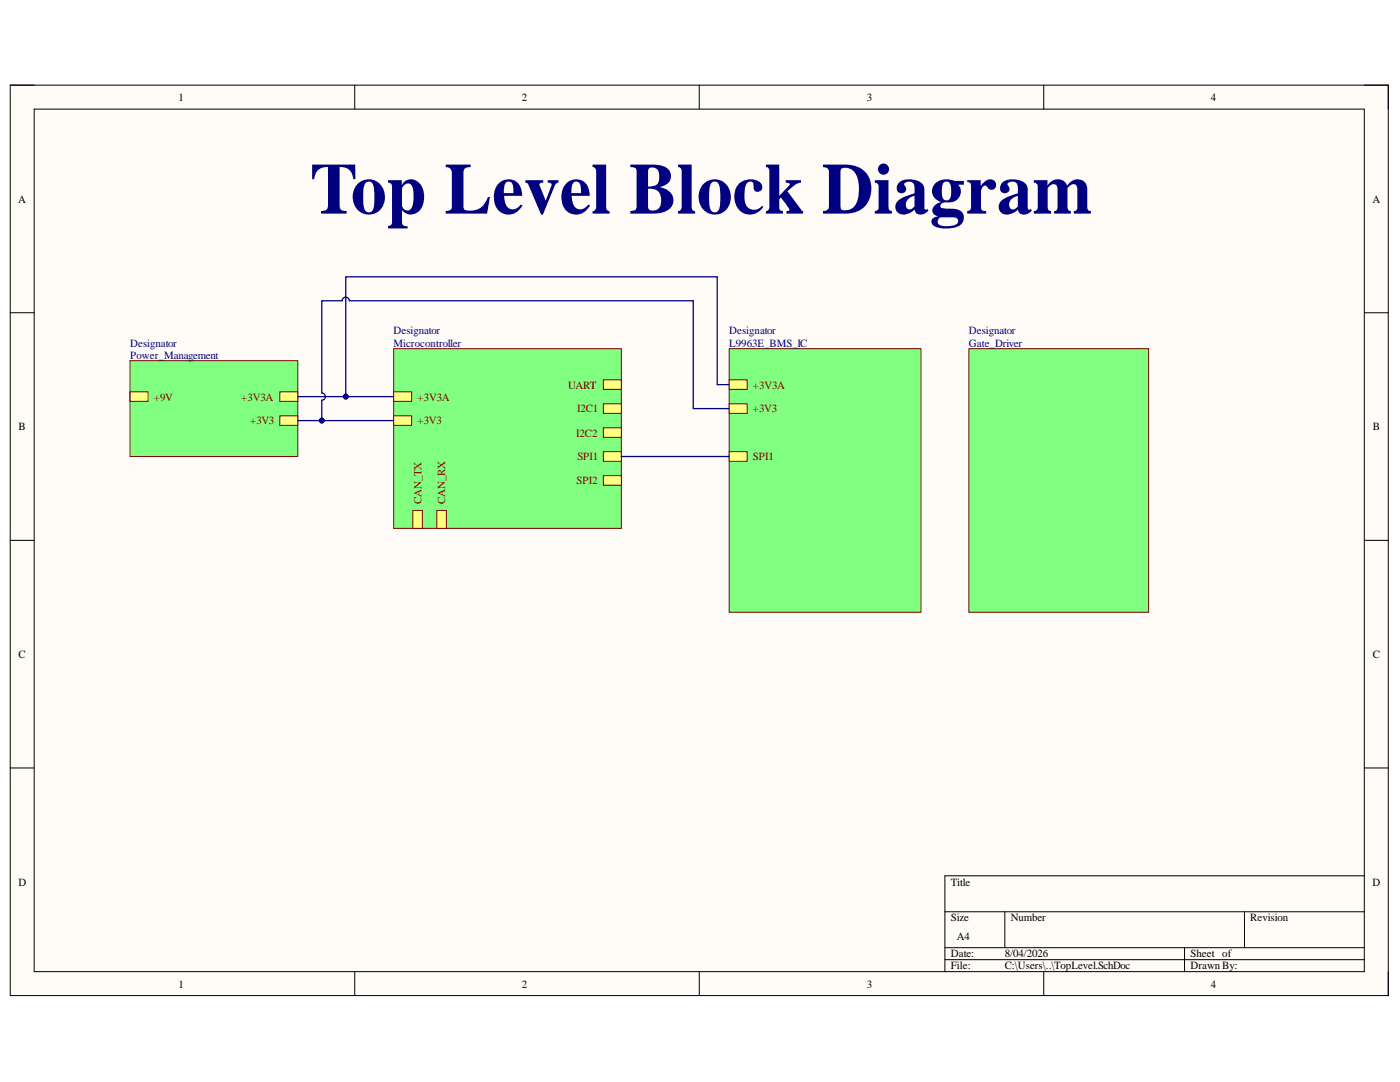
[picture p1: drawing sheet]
<svg xmlns="http://www.w3.org/2000/svg" width="279mm" height="216mm" viewBox="0 0 279 216" stroke-linecap="round" stroke-linejoin="round" font-family="sans-serif">
<path d="M2 17h275.1v181.7h-275.1z" fill-rule="evenodd" fill="#fffcf8"/>
<path d="M2 17h275.1v181.7h-275.1z" fill="none" stroke="#000" stroke-width=".2"/>
<path d="M6.8 21.8h265.5v172.1h-265.5z" fill-rule="evenodd" fill="#fffcf8"/>
<g fill="none" stroke="#000" stroke-width=".2">
<path d="M2 17h4.8M70.8 17v4.8M139.5 17v4.8M208.3 17v4.8M272.3 17h4.8v4.8M6.8 21.8h265.5v172.1h-265.5zM2 62.4h4.8M272.3 62.4h4.8M2 107.8h4.8M272.3 107.8h4.8M2 153.2h4.8M272.3 153.2h4.8"/>
<path d="M272.3 174.8h-83.7v19.1M70.8 193.9v4.8M139.6 193.9v4.8M188.6 181.9h83.7M188.6 189.1h83.7M188.6 191.5h83.7M200.5 181.9v7.2M208.3 193.9v4.8M236.4 189.1v4.8M248.4 181.9v7.2M277.1 193.9v4.8"/>
</g>
<path d="M145.5 69.6h38.3v52.6h-38.3z" fill-rule="evenodd" fill="#80ff80"/>
<path d="M145.5 69.6h38.3v52.6h-38.3z" fill="none" stroke="#800000" stroke-width=".2"/>
<path d="M145.5 90.1h3.6v1.9h-3.6z" fill-rule="evenodd" fill="#ffff80"/>
<path d="M145.5 90.1h3.6v1.9h-3.6z" fill="none" stroke="#800000" stroke-width=".2"/>
<path d="M145.5 75.8h3.6v1.9h-3.6z" fill-rule="evenodd" fill="#ffff80"/>
<path d="M145.5 75.8h3.6v1.9h-3.6z" fill="none" stroke="#800000" stroke-width=".2"/>
<path d="M145.5 80.6h3.6v1.9h-3.6z" fill-rule="evenodd" fill="#ffff80"/>
<path d="M145.5 80.6h3.6v1.9h-3.6z" fill="none" stroke="#800000" stroke-width=".2"/>
<path d="M78.6 69.6h45.4v35.8h-45.4z" fill-rule="evenodd" fill="#80ff80"/>
<path d="M78.6 69.6h45.4v35.8h-45.4z" fill="none" stroke="#800000" stroke-width=".2"/>
<path d="M78.6 78.2h3.6v1.9h-3.6z" fill-rule="evenodd" fill="#ffff80"/>
<path d="M78.6 78.2h3.6v1.9h-3.6z" fill="none" stroke="#800000" stroke-width=".2"/>
<path d="M78.6 83h3.6v1.9h-3.6z" fill-rule="evenodd" fill="#ffff80"/>
<path d="M78.6 83h3.6v1.9h-3.6z" fill="none" stroke="#800000" stroke-width=".2"/>
<path d="M82.4 101.8h1.9v3.6h-1.9z" fill-rule="evenodd" fill="#ffff80"/>
<path d="M82.4 101.8h1.9v3.6h-1.9z" fill="none" stroke="#800000" stroke-width=".2"/>
<path d="M87.2 101.8h1.9v3.6h-1.9z" fill-rule="evenodd" fill="#ffff80"/>
<path d="M87.2 101.8h1.9v3.6h-1.9z" fill="none" stroke="#800000" stroke-width=".2"/>
<path d="M120.4 90.1h3.6v1.9h-3.6z" fill-rule="evenodd" fill="#ffff80"/>
<path d="M120.4 90.1h3.6v1.9h-3.6z" fill="none" stroke="#800000" stroke-width=".2"/>
<path d="M120.4 94.9h3.6v1.9h-3.6z" fill-rule="evenodd" fill="#ffff80"/>
<path d="M120.4 94.9h3.6v1.9h-3.6z" fill="none" stroke="#800000" stroke-width=".2"/>
<path d="M120.4 75.8h3.6v1.9h-3.6z" fill-rule="evenodd" fill="#ffff80"/>
<path d="M120.4 75.8h3.6v1.9h-3.6z" fill="none" stroke="#800000" stroke-width=".2"/>
<path d="M120.4 80.6h3.6v1.9h-3.6z" fill-rule="evenodd" fill="#ffff80"/>
<path d="M120.4 80.6h3.6v1.9h-3.6z" fill="none" stroke="#800000" stroke-width=".2"/>
<path d="M120.4 85.4h3.6v1.9h-3.6z" fill-rule="evenodd" fill="#ffff80"/>
<path d="M120.4 85.4h3.6v1.9h-3.6z" fill="none" stroke="#800000" stroke-width=".2"/>
<path d="M193.4 69.6h35.8v52.6h-35.8z" fill-rule="evenodd" fill="#80ff80"/>
<path d="M193.4 69.6h35.8v52.6h-35.8z" fill="none" stroke="#800000" stroke-width=".2"/>
<path d="M26 72h33.4v19.1h-33.4z" fill-rule="evenodd" fill="#80ff80"/>
<path d="M26 72h33.4v19.1h-33.4z" fill="none" stroke="#800000" stroke-width=".2"/>
<path d="M55.8 78.2h3.6v1.9h-3.6z" fill-rule="evenodd" fill="#ffff80"/>
<path d="M55.8 78.2h3.6v1.9h-3.6z" fill="none" stroke="#800000" stroke-width=".2"/>
<path d="M26 78.2h3.5v1.9h-3.5z" fill-rule="evenodd" fill="#ffff80"/>
<path d="M26 78.2h3.5v1.9h-3.5z" fill="none" stroke="#800000" stroke-width=".2"/>
<path d="M55.8 83h3.6v1.9h-3.6z" fill-rule="evenodd" fill="#ffff80"/>
<path d="M55.8 83h3.6v1.9h-3.6z" fill="none" stroke="#800000" stroke-width=".2"/>
<path d="M59.4 79.1h19.2" fill="none" stroke="#000080" stroke-width=".26"/>
<circle cx="69" cy="79.1" r=".48" fill="#000080"/>
<circle cx="69" cy="79.1" r=".48" fill="none" stroke="#000080" stroke-width=".2"/>
<path d="M59.4 83.9h19.2" fill="none" stroke="#000080" stroke-width=".26"/>
<circle cx="64.2" cy="83.9" r=".48" fill="#000080"/>
<circle cx="64.2" cy="83.9" r=".48" fill="none" stroke="#000080" stroke-width=".2"/>
<path d="M145.5 76.7h-2.4v-21.5h-74.1v23.9" fill="none" stroke="#000080" stroke-width=".26"/>
<circle cx="69" cy="79.1" r=".48" fill="#000080"/>
<circle cx="69" cy="79.1" r=".48" fill="none" stroke="#000080" stroke-width=".2"/>
<path d="M145.5 81.5h-7.1v-21.5h-68.7a.72 .72 0 0 0-.7-.7 .72 .72 0 0 0-.7 .7h-4.1v18.4a.72 .72 0 0 1 .7 .7 .72 .72 0 0 1-.7 .8v4" fill="none" stroke="#000080" stroke-width=".26"/>
<circle cx="64.2" cy="83.9" r=".48" fill="#000080"/>
<circle cx="64.2" cy="83.9" r=".48" fill="none" stroke="#000080" stroke-width=".2"/>
<path d="M124 91.1h21.5" fill="none" stroke="#000080" stroke-width=".26"/>
<text font-size="14.5" fill="#000080" x="61.9" y="42.6">Top Level Block Diagram</text>
<g font-size="2.2">
<text x="35.6" y="20.1">1</text>
<text x="104.2" y="20.1">2</text>
<text x="173" y="20.1">3</text>
<text x="241.6" y="20.1">4</text>
<text x="3.6" y="40.4">A</text>
<text x="273.9" y="40.4">A</text>
<text x="3.7" y="85.8">B</text>
<text x="274" y="85.8">B</text>
<text x="3.7" y="131.3">C</text>
<text x="274" y="131.3">C</text>
<text x="3.7" y="176.8">D</text>
<text x="189.8" y="176.8">Title</text>
<text x="273.9" y="176.8">D</text>
<text x="189.8" y="183.9">Size</text>
<text x="201.7" y="183.9">Number</text>
<text x="249.5" y="183.9">Revision</text>
<text x="189.8" y="191">Date:</text>
<text x="191" y="187.5">A4</text>
<text x="200.5" y="191">8/04/2026</text>
<text x="237.6" y="191">Sheet of</text>
<text x="35.6" y="197.1">1</text>
<text x="104.2" y="197.1">2</text>
<text x="173" y="197.1">3</text>
<text x="189.8" y="193.4">File:</text>
<text x="200.5" y="193.4">C:\Users\..\TopLevel.SchDoc</text>
<text x="237.6" y="193.4">Drawn By:</text>
<text x="241.6" y="197.1">4</text>
</g>
<g font-size="2.2" fill="#000080">
<text x="26" y="69.2">Designator</text>
<text x="26" y="71.5">Power_Management</text>
<text x="78.5" y="66.7">Designator</text>
<text x="78.5" y="69.2">Microcontroller</text>
<text x="145.5" y="66.7">Designator</text>
<text x="145.5" y="69.2">L9963E_BMS_IC</text>
<text x="193.3" y="66.7">Designator</text>
<text x="193.3" y="69.2">Gate_Driver</text>
</g>
<g font-size="2.2" fill="#800000">
<text x="113.4" y="77.5">UART</text>
<text x="150.3" y="77.5">+3V3A</text>
<text x="30.7" y="79.9">+9V</text>
<text x="48.1" y="79.9">+3V3A</text>
<text x="83.3" y="79.9">+3V3A</text>
<text x="115.2" y="82.3">I2C1</text>
<text x="150.3" y="82.3">+3V3</text>
<text x="49.9" y="84.7">+3V3</text>
<text x="83.3" y="84.7">+3V3</text>
<text x="115" y="87.1">I2C2</text>
<text x="115.2" y="91.8">SPI1</text>
<text x="150.3" y="91.8">SPI1</text>
<text x="84.1" y="100.6" transform="rotate(-90 84.1 100.6)">CAN_TX</text>
<text x="88.8" y="100.6" transform="rotate(-90 88.8 100.6)">CAN_RX</text>
<text x="115.1" y="96.7">SPI2</text>
</g>
</svg>
